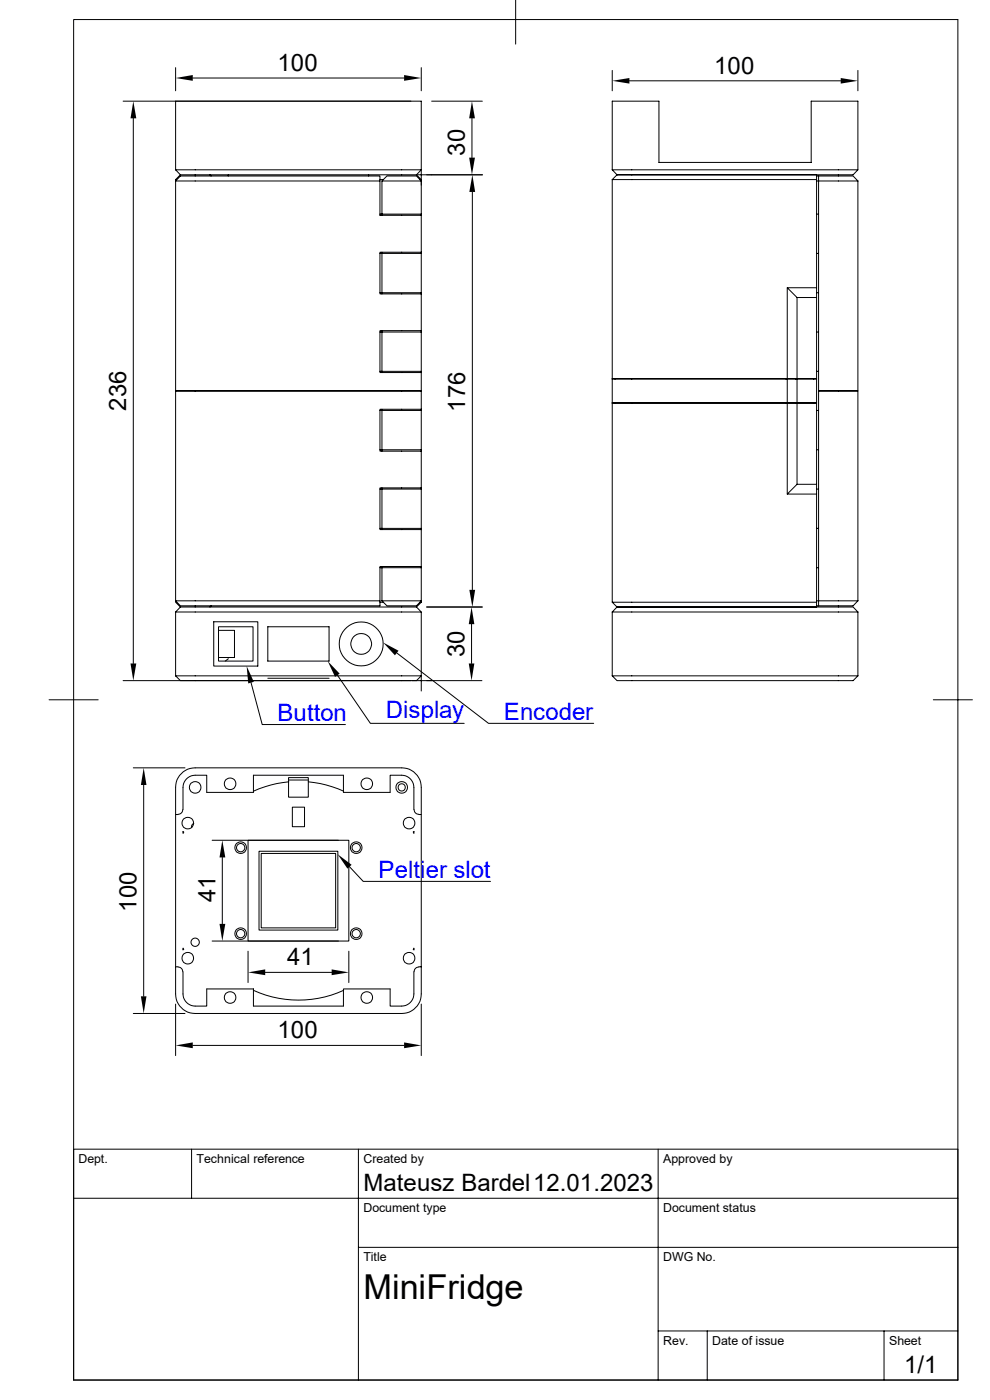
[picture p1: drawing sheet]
<svg xmlns="http://www.w3.org/2000/svg" width="210mm" height="297mm" viewBox="0 0 210 297" stroke-linecap="round" stroke-linejoin="round" font-family="sans-serif">
<g fill="none" stroke="#000" stroke-width=".21">
<path d="M15.6 4.1h187.6v288.7h-187.6zM37.3 14.4v4.9M40.9 16.6h44.8M89.4 14.4v4.9M109.4 0v9.4M129.9 14.9v4.4M133.5 17.1h44.9M182 14.9v4.4M26.1 21.5h61.1M28.3 25.1v115.7M37.3 36v-14.5h52.1v17.8M37.3 36h52.1l-1.1 1.1"/>
<path d="M37.3 36l1 1.1M38.3 37.1l-1 1v44.8h4.1M38.3 37.1h50M44.5 37.1l.3 .2M48.4 37.1v.2M78.2 37.1v.2M80.6 38.4v-1.1h-42.3l-1 1.1h43.3v7.3h8.8M80.6 38.1h.7M81 38.4v7.3M88.3 37.1h14.1M88.3 37.1l1.1 1v.3l-1.1-1.1h-6.2l-1.1 1.1h8.4v7M89.1 38.1h.3"/>
<path d="M91.6 21.5h10.7M100.1 25.1v8.3M129.9 38.1h43.3v22.9h-6.2v19.3M129.9 36v-14.5h9.9v13h32.3v-13h9.9v14.5M129.9 36h52.1l-1 1.1h-47M129.9 38.1v89.7M129.9 36l1 1.1M130.9 37.1h3.1M130.9 37.1l-1 1M134 37.1h39.2v1M173.2 37.3h7.8l1 1.1M173.2 38.4h.5v44.5h8.3v-44.5"/>
<path d="M173.7 37.3v1.1h8.3M80.6 45.4h8.8M80.6 53.8h8.8M81 53.5v8.9M89.4 53.5h-8.8v8.9h8.8M89.4 45.4v25M100.2 40.7v84.4M173.2 53.8h.5M173.2 45.4h.5M80.6 78.8h8.8M80.6 62.1h8.8M80.6 70.4h.4"/>
<path d="M81 70.4v8.6M81 70.4h8.4M81 70.1v.3M89.4 70.4v8.6M89.4 70.1h-8.8v8.9h8.8M89.4 79v7.8M167 61l2.1 2.1v17.2M173.2 61v2.1h-4.1M173.2 78.8h.5M173.2 70.4h.5M173.2 62.1h.5M173.2 63.1v17.3"/>
<path d="M41.4 82.9h-4.1v44.6M41.4 82.9h48M80.6 87.1h8.8M80.6 95.4h8.8M81 86.8v8.9M89.4 86.8v8.9M89.4 86.8h-8.8v8.9h8.8M89.4 95.7v7.8M129.9 85.6h43.3v43.2M129.9 80.3h43.3M129.9 85.4h43.3M129.9 80.4h37.1"/>
<path d="M130.5 80.3v.1M130.5 85.4v.2M166.8 80.3v.1M166.8 85.4v.2M167 85.6v19.2l2.1-2.1h4.1M168.8 80.3v.1M168.8 85.4v.2M169.1 85.4v-5h4.1v5M169.1 80.4h-2.1v5M169.1 85.6v17.1M172.6 80.3v.1M172.6 85.4v.2"/>
<path d="M173.2 95.4h.5M173.2 87.1h.5M173.2 85.4v.2M173.7 82.9h8.3v44.6l-1 1h-7.3zM80.6 103.8h8.8M80.6 112.1h8.8M81 103.5v8.9M89.4 103.5v8.9M89.4 103.5h-8.8v8.9h8.8M89.4 112.4v8M167 104.8h6.2M173.2 112.1h.5"/>
<path d="M173.2 103.8h.5M37.3 127.5v.3l1 1M37.3 127.5h43.3v1h-42.3zM38.3 128.8h50l1.1 1M38.3 128.8l-1 1M44.8 128.5l-.3 .3M45.3 131.9h9.4v9.4h-9.4zM46.4 133h7.3v7.3h-7.3zM46.4 133.7h3.3v5.8h-3.3M48.4 139.7l-.6 .6M56.8 133h13v7.3h-13zM80.6 127.8h.7"/>
<path d="M81 127.5l1.1 1h6.2l1.1-1M81 127.5h8.4M81 127.5v-7.1h8.4v7.1M81 120.2v.2h-.4M84.2 138.5l19.4 15h22.3M89.1 127.8h.3M89.4 127.5v.3l-1.1 1M89.4 120.2h-8.8v7.3M90.5 128.8h11.9M100 132.4v8.4M129.9 129.8h52.1M129.9 129.8v13.6"/>
<path d="M134 128.8h47l1 1M134 128.8h-3.1l-1 1M173.2 127.8h-43.3l1 1h3.1M173.2 127.5h8.8M173.2 120.4h.5M173.2 128.5h.5M182 129.8v13.6M10.4 148.5h10.4M26.1 144.4h61.1M37.3 143.4l1 1h3.1M37.3 143.4h52.1M37.3 143.4v-13.6h52.1v13.6"/>
<path d="M53.3 144.8l2.3 8.9h17.7M56.8 143.9h13M71.6 143.3l7 10.2h19.9M87.4 144.4h14.8M89.4 143.4l-1.1 1h-3.1M89.4 143.4v3.2M129.9 143.4l1 1h50.1l1-1M129.9 143.4h52.1M198 148.5h8.3M28.3 162.9h10.9M30.5 166.5v44.9M37.3 172.8v32.3"/>
<path d="M38.8 171.7l-.1 .6-.4 .3-1 .2v-5.8a4.2 4.2 0 0 1 4.1-4.1h43.8a4.2 4.2 0 0 1 4.2 4.1v5.8h-.5l-.8-.3-.2-.5-.1-5a2.6 2.6 0 0 0-2.6-2.5h-2.4v3.6h-9.9v-3.6h-19.1v3.6h-9.9v-3.6h-2.5a2.6 2.6 0 0 0-2.6 2.5v4.7M38.9 176.5l-.1-.1v.3M39 176.5l-.1 .3M41.1 174.7l-.3 .2-.2 .7M45 178.3h26.8M52.6 178.3h21.4v21.3h-21.4zM61.2 165h4.2v4.1h-4.2zM61.2 165.5h4.2M61.3 165.9l-3.9 .6-3.6 1.4M62 171.2h2.6v4.2h-2.6zM65.4 165.9l3.8 .6 3.7 1.4M87.7 176.5l.1-.1v.3l-.1-.2"/>
<path d="M89.4 172.8v32.3M45 199.6h26.8M47.2 181.9v14.1M54.9 180.6h16.8v16.7h-16.8zM55.4 181.1h15.8v15.7h-15.8zM74.1 183.9l2.9 3.1h27.1M28.3 215h10.9M37.3 213v10.9M37.8 205.1l.7 .3 .3 .8M37.8 205.1h-.5v5.8a4.2 4.2 0 0 0 4.1 4.1h43.8a4.2 4.2 0 0 0 4.2-4.1v-5.8h-.5M38.8 201.2v.3l.1-.1M38.9 201.2l.1 .2"/>
<path d="M52.6 201.8v6.6M53.8 210.1a23.1 23.1 0 0 0 19.1 0M56.3 206.3h14.1M74 201.8v6.6M87.8 201.2v.3l-.1-.1zM88.9 205.1l-.8 .3-.3 .8v4.7a2.6 2.6 0 0 1-2.6 2.5h-2.4v-3.6h-9.9v3.6h-19.1v-3.6h-9.9v3.6h-2.5a2.6 2.6 0 0 1-2.6-2.5v-4.7M89.4 213v10.9M40.9 221.8h44.8M15.6 254.2h187.6M40.6 243.8v10.4M76 243.8v49M139.6 243.8v49"/>
<path d="M203.2 243.8h-187.6v49M76 264.6h127.2M139.6 282.4h63.6M150 282.4v10.4M187.5 282.4v10.4"/>
<circle cx="76.6" cy="136.6" r="4.7"/>
<circle cx="76.6" cy="136.6" r="2.2"/>
<circle cx="39.8" cy="174.6" r="1.22"/>
<circle cx="41.4" cy="167" r="1.22"/>
<circle cx="48.8" cy="166.3" r="1.22"/>
<circle cx="51.1" cy="179.8" r=".88"/>
<circle cx="51.1" cy="179.8" r="1.22"/>
<circle cx="75.6" cy="179.8" r=".88"/>
<circle cx="75.6" cy="179.8" r="1.22"/>
<circle cx="77.8" cy="166.3" r="1.22"/>
<circle cx="85.2" cy="167" r=".77"/>
<circle cx="85.2" cy="167" r="1.22"/>
<circle cx="86.8" cy="174.6" r="1.22"/>
<circle cx="41.4" cy="199.9" r=".88"/>
<circle cx="51.1" cy="198.1" r=".88"/>
<circle cx="51.1" cy="198.1" r="1.22"/>
<circle cx="75.6" cy="198.1" r=".88"/>
<circle cx="75.6" cy="198.1" r="1.22"/>
<circle cx="39.8" cy="203.3" r="1.22"/>
<circle cx="48.8" cy="211.6" r="1.22"/>
<circle cx="77.8" cy="211.6" r="1.22"/>
<circle cx="86.8" cy="203.3" r="1.22"/>
</g>
<g fill="#000">
<path d="M37.3 16.6l3.6-.7v1.2zM85.7 15.9l3.7 .7-3.7 .5zM129.9 17.1l3.6-.5v1.1zM178.4 16.6l3.6 .5-3.6 .6zM28.3 21.5l.6 3.6h-1.2zM99.5 33.4h1.3l-.7 3.7zM100.1 21.5l.7 3.6h-1.3zM100.2 37.1l.6 3.6h-1.2zM81.3 136.3l3.2 1.7-.7 1zM100 128.8l.6 3.6h-1.2zM99.6 125.1h1.2l-.6 3.7zM27.7 140.8h1.2l-.6 3.6z"/>
<path d="M52.3 141.3l1.5 3.4-1.1 .3zM69.5 140.3l2.6 2.6-1 .7zM99.4 140.8h1.2l-.6 3.6zM30.5 162.9l.6 3.6h-1.2zM47.2 178.3l.6 3.6h-1.2zM46.6 196h1.2l-.6 3.6zM71.6 181.2l3 2.3-.9 .8zM29.9 211.4h1.2l-.6 3.6zM52.6 206.3l3.7-.6v1.2zM70.4 205.7l3.6 .6-3.6 .6zM37.3 221.8l3.6-.7v1.3zM85.7 221.1l3.7 .7-3.7 .6z"/>
</g>
<text font-size="7.3" x="77.1" y="275.6">MiniFridge</text>
<g font-size="5.1">
<text x="58.9" y="15">100</text>
<text x="151.5" y="15.6">100</text>
<text x="98.6" y="33" transform="rotate(-90 98.6 33)">30</text>
<text x="26.8" y="87.2" transform="rotate(-90 26.8 87.2)">236</text>
<text x="98.7" y="87.3" transform="rotate(-90 98.7 87.3)">176</text>
<text x="98.5" y="139.4" transform="rotate(-90 98.5 139.4)">30</text>
<text x="45.7" y="191.3" transform="rotate(-90 45.7 191.3)">41</text>
<text x="29" y="193.4" transform="rotate(-90 29 193.4)">100</text>
<text x="60.9" y="204.8">41</text>
<text x="58.9" y="220.3">100</text>
<text x="77.1" y="252.6">Mateusz Bardel12.01.2023</text>
<text x="191.8" y="291.4">1/1</text>
</g>
<g font-size="5.1" fill="#00f">
<text x="58.9" y="153">Button</text>
<text x="81.8" y="152.4">Display</text>
<text x="106.9" y="152.7">Encoder</text>
<text x="80.3" y="186.3">Peltier slot</text>
</g>
<g font-size="2.6">
<text x="16.6" y="246.7">Dept.</text>
<text x="41.6" y="246.7">Technical reference</text>
<text x="77.1" y="246.7">Created by</text>
<text x="140.7" y="246.7">Approved by</text>
<text x="77.1" y="257.1">Document type</text>
<text x="140.7" y="257.1">Document status</text>
<text x="77.1" y="267.5">Title</text>
<text x="140.7" y="267.5">DWG No.</text>
<text x="140.7" y="285.3">Rev.</text>
<text x="151.1" y="285.3">Date of issue</text>
<text x="188.6" y="285.3">Sheet</text>
</g>
</svg>
